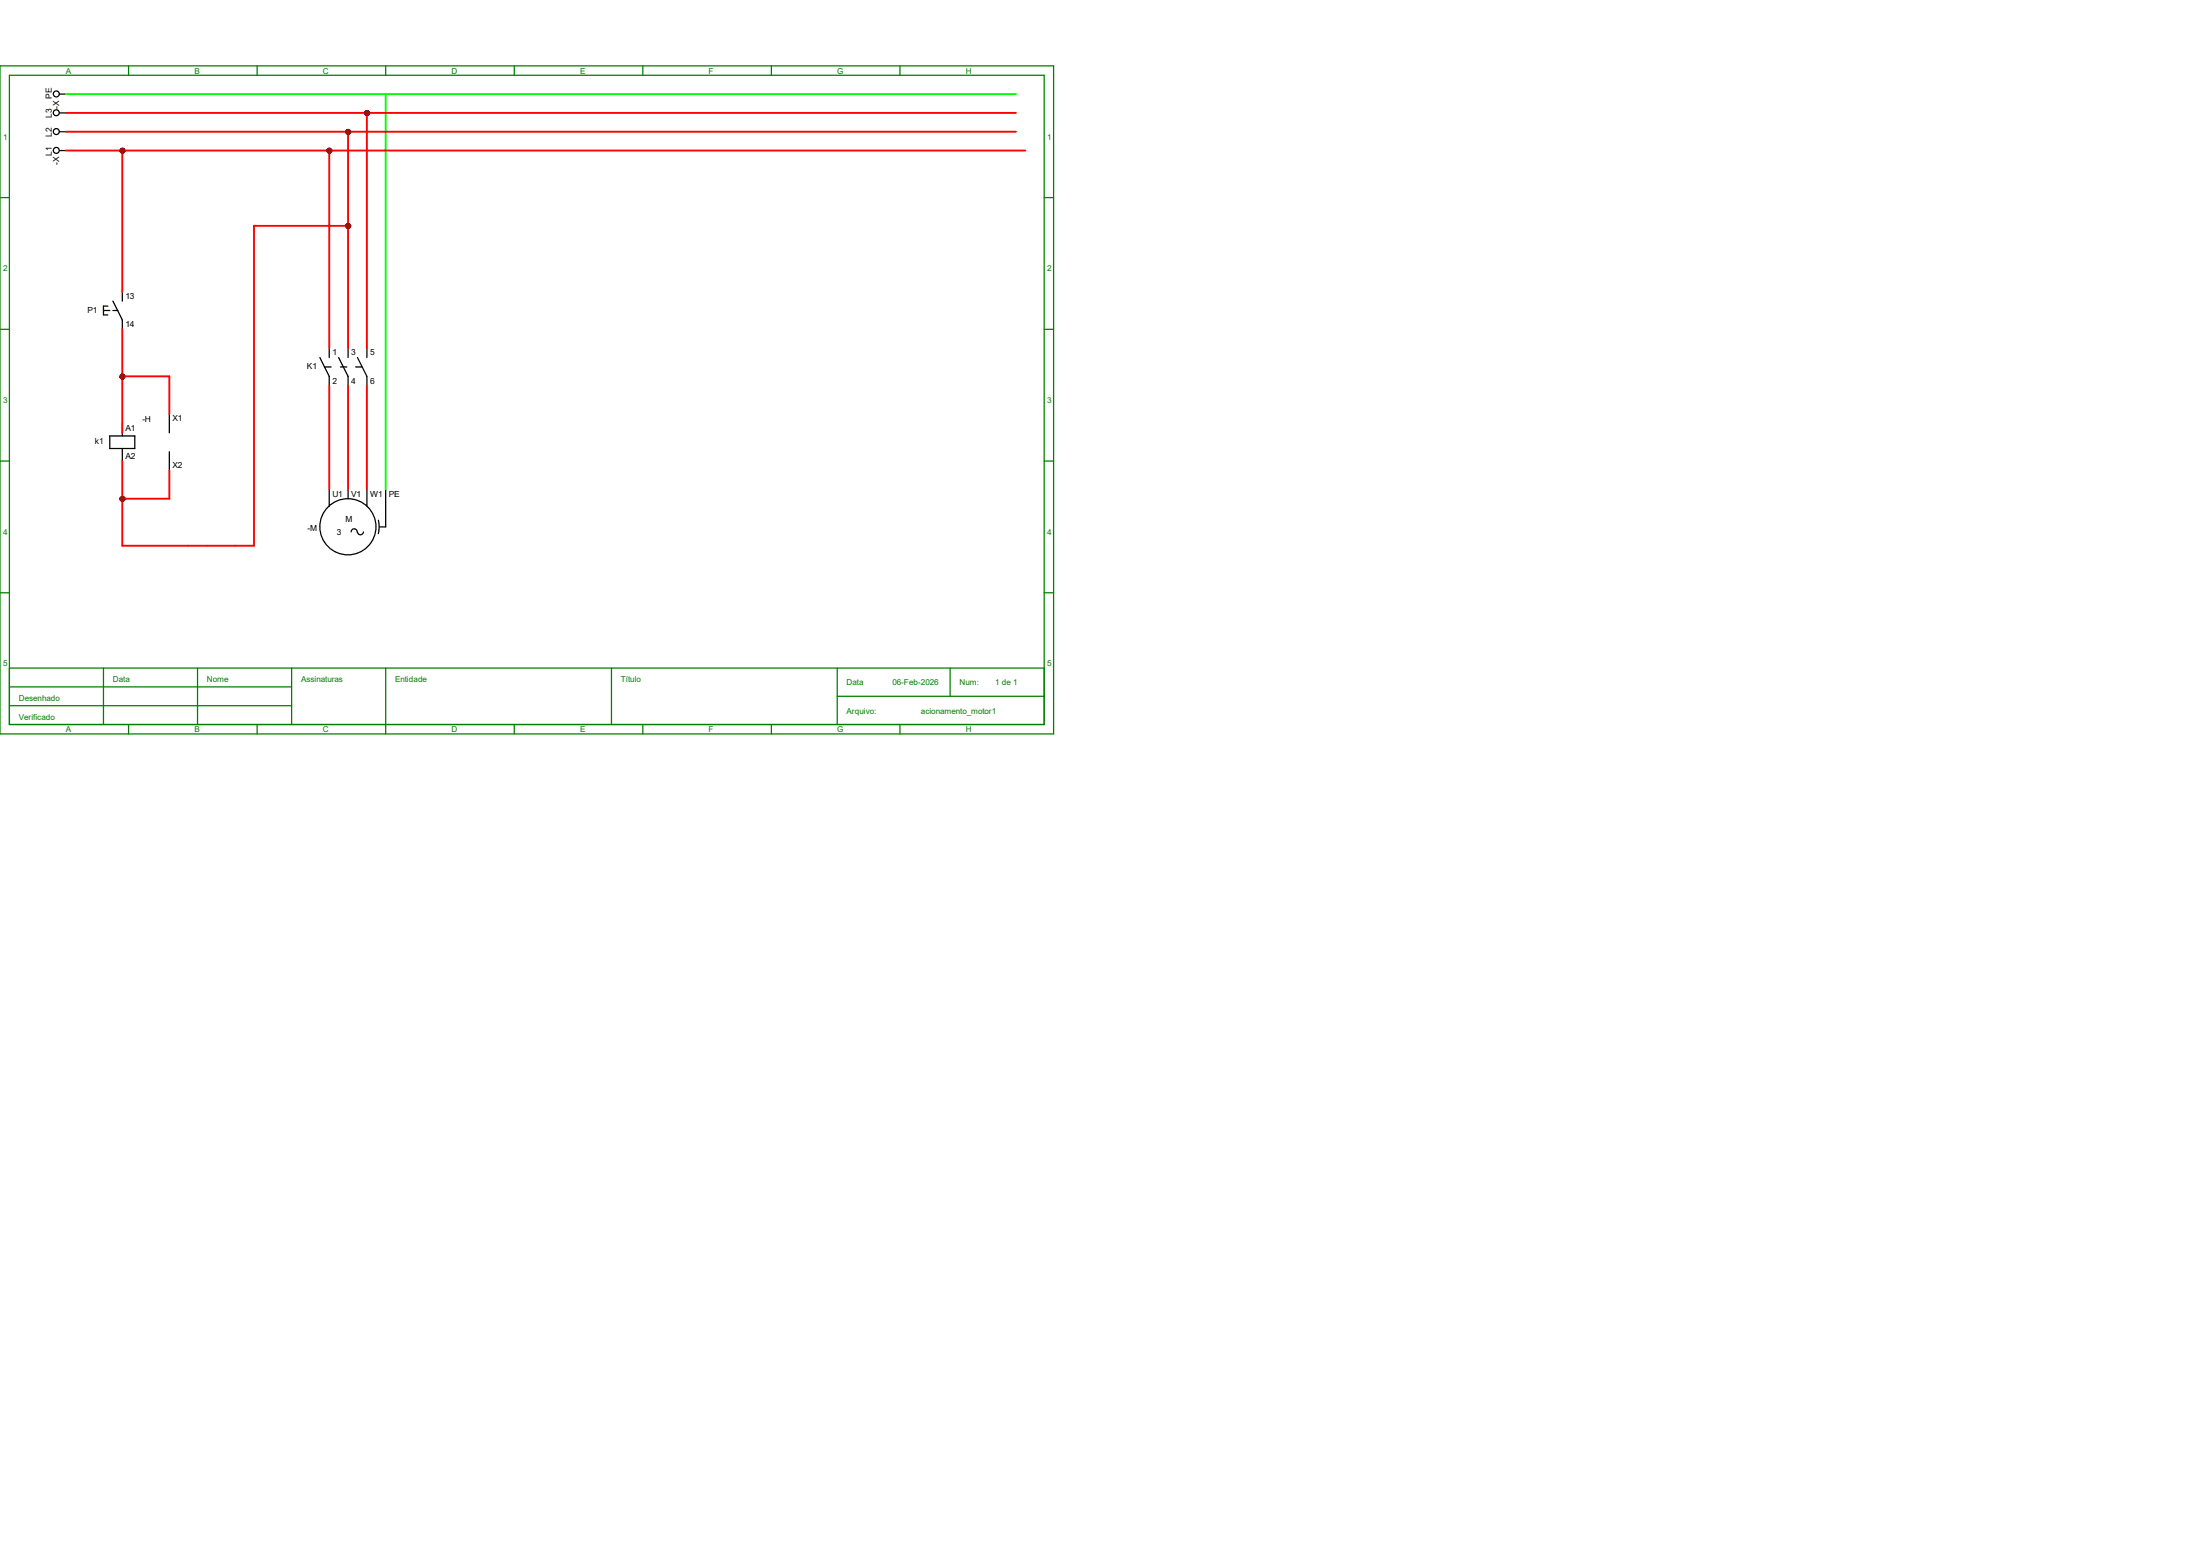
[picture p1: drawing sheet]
<svg xmlns="http://www.w3.org/2000/svg" width="297mm" height="210mm" viewBox="0 0 297 210" stroke-linecap="round" stroke-linejoin="round" font-family="sans-serif">
<g fill="none" stroke="#008000" stroke-width=".17">
<path d="M0 8.9h142.2v90.2h-142.2zM1.3 10.2h139.7v87.6h-139.7zM17.4 8.9v1.3M34.7 8.9v1.3M52.1 8.9v1.3M69.4 8.9v1.3M86.8 8.9v1.3M104.1 8.9v1.3M121.5 8.9v1.3M0 26.7h1.3M141 26.7h1.2M0 44.4h1.3"/>
<path d="M141 44.4h1.2M0 62.2h1.3M141 62.2h1.2M0 80h1.3M1.3 90.2h139.7M1.3 92.7h38.1M1.3 95.2h38.1M14 90.2v7.6M17.4 97.8v1.3M26.7 90.2v7.6M34.7 97.8v1.3M39.4 90.2v7.6"/>
<path d="M52.1 90.2v8.9M69.4 97.8v1.3M82.5 90.2v7.6M86.8 97.8v1.3M104.1 97.8v1.3M113 94h28M113 90.2v7.6M121.5 97.8v1.3M128.3 90.2v3.8M141 80h1.2"/>
</g>
<g fill="none" stroke="#000" stroke-width=".17">
<path d="M8 17.8h.9M8 15.2h.9M8 20.3h.9M16.5 39.4v1.2M14 41.9h.8M14.6 41.3h-.6v1.2h.6M14.8 58.8h3.4v1.7h-3.4zM15.2 40.6l1.3 2.6v1.2M15.2 41.9h.7M16.5 57.1v1.7M22.9 55.9v2.5M16.5 60.5v1.7"/>
<path d="M22.9 61v2.5"/>
<circle cx="7.6" cy="15.2" r=".4"/>
<circle cx="7.6" cy="17.8" r=".4"/>
<circle cx="7.6" cy="20.3" r=".4"/>
</g>
<g fill="#f00" stroke="#800000" stroke-width=".17">
<circle cx="16.5" cy="20.3" r=".28"/>
<circle cx="16.5" cy="50.8" r=".28"/>
<circle cx="16.5" cy="67.3" r=".28"/>
</g>
<g fill="none" stroke="#000" stroke-width=".17">
<path d="M43.2 48.3l1.2 2.5v1.3M43.9 49.5h.8M44.4 47v1.3M45.7 48.3l1.3 2.5v1.3M46 49.5h.8M47 47v1.3M48 49.5h.9M48.3 48.3l1.2 2.5v1.3M49.5 47v1.3M44.4 66v2.3M47 66v1.3M48.2 71.8a.4 .4 0 0 0-.4-.4 .4 .4 0 0 0-.4 .4"/>
<path d="M49.1 71.8a.4 .4 0 0 1-.4 .4 .4 .4 0 0 1-.4-.4M49.5 66v2.3M51.1 70.2l.1 .9-.1 .9M52.1 66v5.1h-.9"/>
<circle cx="47" cy="71.1" r="3.8"/>
</g>
<g fill="#f00" stroke="#800000" stroke-width=".17">
<circle cx="44.5" cy="20.3" r=".28"/>
<circle cx="47" cy="17.8" r=".28"/>
<circle cx="49.6" cy="15.3" r=".28"/>
<circle cx="47" cy="30.5" r=".28"/>
</g>
<g fill="none" stroke="#000" stroke-width=".17">
<path d="M8 12.7h.9"/>
<circle cx="7.6" cy="12.7" r=".4"/>
</g>
<path d="M8.9 12.7h128.3M52.1 12.7v53.3" fill="none" stroke="#0f0" stroke-width=".25"/>
<g fill="#f00" stroke="#800000" stroke-width=".25">
<circle cx="16.5" cy="20.3" r=".28"/>
<circle cx="16.5" cy="50.8" r=".28"/>
<circle cx="16.5" cy="67.3" r=".28"/>
<circle cx="44.5" cy="20.3" r=".28"/>
<circle cx="47" cy="17.8" r=".28"/>
<circle cx="49.6" cy="15.3" r=".28"/>
<circle cx="47" cy="30.5" r=".28"/>
</g>
<g fill="none" stroke="#f00" stroke-width=".25">
<path d="M8.9 15.2h128.3M8.9 17.8h128.3M47 17.8v29.2M49.5 15.2v31.8M8.9 20.3h129.5M16.5 20.3v19.1M44.4 20.3v26.7M47 30.5h-12.7v43.2h-17.8v-11.5M16.5 44.4v14M16.5 50.8h6.4v5.1M44.4 52.1v13.9M47 52.1v13.9"/>
<path d="M49.5 52.1v13.9M22.9 63.5v3.8h-6.4"/>
</g>
<g fill="#800000" stroke="#800000" stroke-width=".25">
<circle cx="16.5" cy="20.3" r=".28"/>
<circle cx="16.5" cy="50.8" r=".28"/>
<circle cx="16.5" cy="67.3" r=".28"/>
<circle cx="44.5" cy="20.3" r=".28"/>
<circle cx="47" cy="17.8" r=".28"/>
<circle cx="49.6" cy="15.3" r=".28"/>
<circle cx="47" cy="30.5" r=".28"/>
</g>
<g font-size="1.1" fill="#008000">
<text x="8.9" y="9.9">A</text>
<text x="26.2" y="9.9">B</text>
<text x="43.6" y="9.9">C</text>
<text x="61" y="9.9">D</text>
<text x="78.3" y="9.9">E</text>
<text x="95.7" y="9.9">F</text>
<text x="113" y="9.9">G</text>
<text x="130.4" y="9.9">H</text>
<text x=".4" y="18.8">1</text>
<text x="141.4" y="18.8">1</text>
<text x=".4" y="36.6">2</text>
<text x="141.4" y="36.6">2</text>
<text x=".4" y="54.4">3</text>
<text x="141.4" y="54.4">3</text>
<text x=".4" y="72.2">4</text>
<text x="141.4" y="72.2">4</text>
<text x=".4" y="90">5</text>
<text x="141.4" y="90">5</text>
<text x="2.5" y="94.6">Desenhado</text>
<text x="15.2" y="92.1">Data</text>
<text x="27.9" y="92.1">Nome</text>
<text x="40.6" y="92.1">Assinaturas</text>
<text x="53.3" y="92.1">Entidade</text>
<text x="83.8" y="92.1">Título</text>
<text x="114.3" y="92.5">Data</text>
<text x="120.5" y="92.5">06-Feb-2026</text>
<text x="129.5" y="92.5">Num:</text>
<text x="134.4" y="92.5">1 de 1</text>
<text x="2.5" y="97.2">Verificado</text>
<text x="8.9" y="98.8">A</text>
<text x="26.2" y="98.8">B</text>
<text x="43.6" y="98.8">C</text>
<text x="61" y="98.8">D</text>
<text x="78.3" y="98.8">E</text>
<text x="95.7" y="98.8">F</text>
<text x="113" y="98.8">G</text>
<text x="114.3" y="96.3">Arquivo:</text>
<text x="124.3" y="96.3">acionamento_motor1</text>
<text x="130.4" y="98.8">H</text>
</g>
<g font-size="1.1">
<text x="7" y="15.9" transform="rotate(-90 7 15.9)">L3</text>
<text x="7" y="13.4" transform="rotate(-90 7 13.4)">PE</text>
<text x="8" y="14.7" transform="rotate(-90 8 14.7)">-X</text>
<text x="7" y="21" transform="rotate(-90 7 21)">L1</text>
<text x="7" y="18.5" transform="rotate(-90 7 18.5)">L2</text>
<text x="8" y="22.3" transform="rotate(-90 8 22.3)">-X</text>
<text x="16.9" y="40.3">13</text>
<text x="11.8" y="42.2">P1</text>
<text x="16.9" y="44.2">14</text>
<text x="44.9" y="48">1</text>
<text x="47.4" y="48">3</text>
<text x="50" y="48">5</text>
<text x="41.4" y="49.8">K1</text>
<text x="44.9" y="51.8">2</text>
<text x="47.4" y="51.8">4</text>
<text x="50" y="51.8">6</text>
<text x="12.8" y="60">k1</text>
<text x="16.9" y="58.1">A1</text>
<text x="19.2" y="57">-H</text>
<text x="23.3" y="56.9">X1</text>
<text x="16.9" y="61.9">A2</text>
<text x="23.3" y="63.2">X2</text>
<text x="41.5" y="71.7">-M</text>
<text x="44.9" y="67">U1</text>
<text x="46.7" y="70.4">M</text>
<text x="47.4" y="67">V1</text>
<text x="50" y="67">W1</text>
<text x="52.5" y="67">PE</text>
<text x="45.5" y="72.3">3</text>
</g>
</svg>
